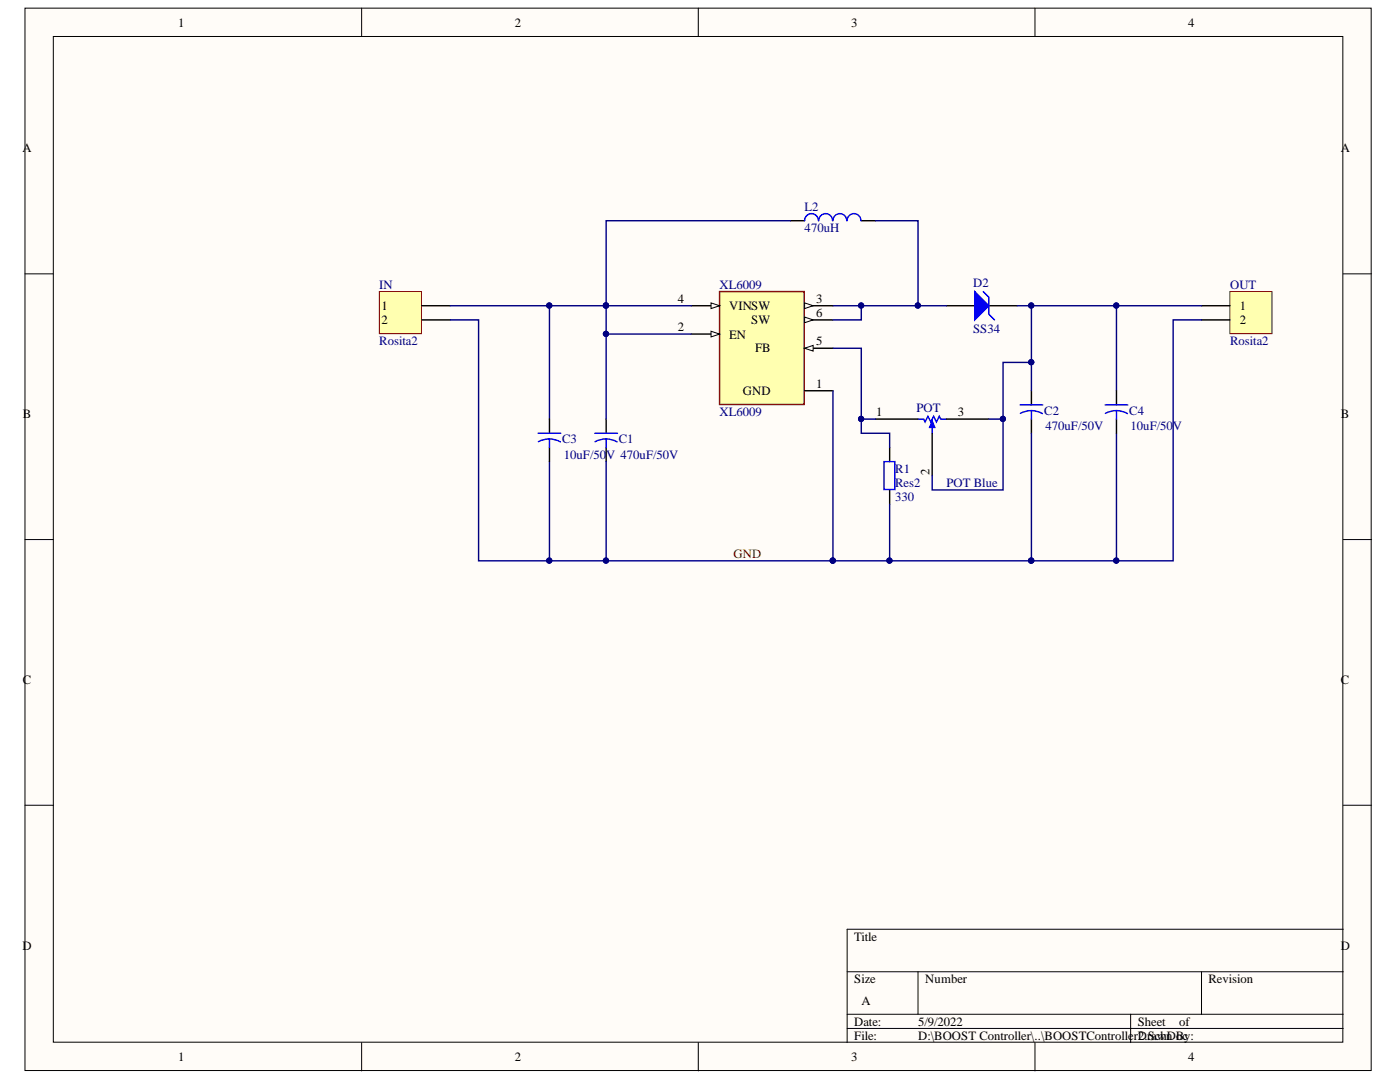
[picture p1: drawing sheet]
# Altium project BOOSTController2.PrjPcb
1 sheet, 11 parts. Net scope: global (net labels, ports and power ports of the same name join across sheets).
Board file: BOOSTController2.PcbDoc

## Sheet BOOSTController2.SchDoc
size A

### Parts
C1  value 470uF/50V  [SMC7343P]
C2  value 470uF/50V  [SMC7343P]
C3  value 10uF/50V  [SMC7343P]
C4  value 10uF/50V  [SMC7343P]
D2  SS34  [SMC]
IN  Rosita2  [Rosita2]
L2  value 470uH  [L125]
OUT  Rosita2  [Rosita2]
POT  POT Blue  [POT - Blue]
R1  Res2  value 330  [AXIAL-0.4]
XL6009  XL6009  [XL6009]

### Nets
GND: C1.2 C2.2 C3.2 C4.2 IN.2 OUT.2 R1.1 XL6009.1(GND)
NetC1_1: C1.1 C3.1 IN.1 L2.1 XL6009.2(EN) XL6009.4(VIN)
NetC2_1: C2.1 C4.1 D2.2(K) OUT.1 POT.2 POT.3
NetD2_1: D2.1(A) L2.2 XL6009.3(SW) XL6009.6(SW)
NetPOT_1: POT.1 R1.2 XL6009.5(FB)
